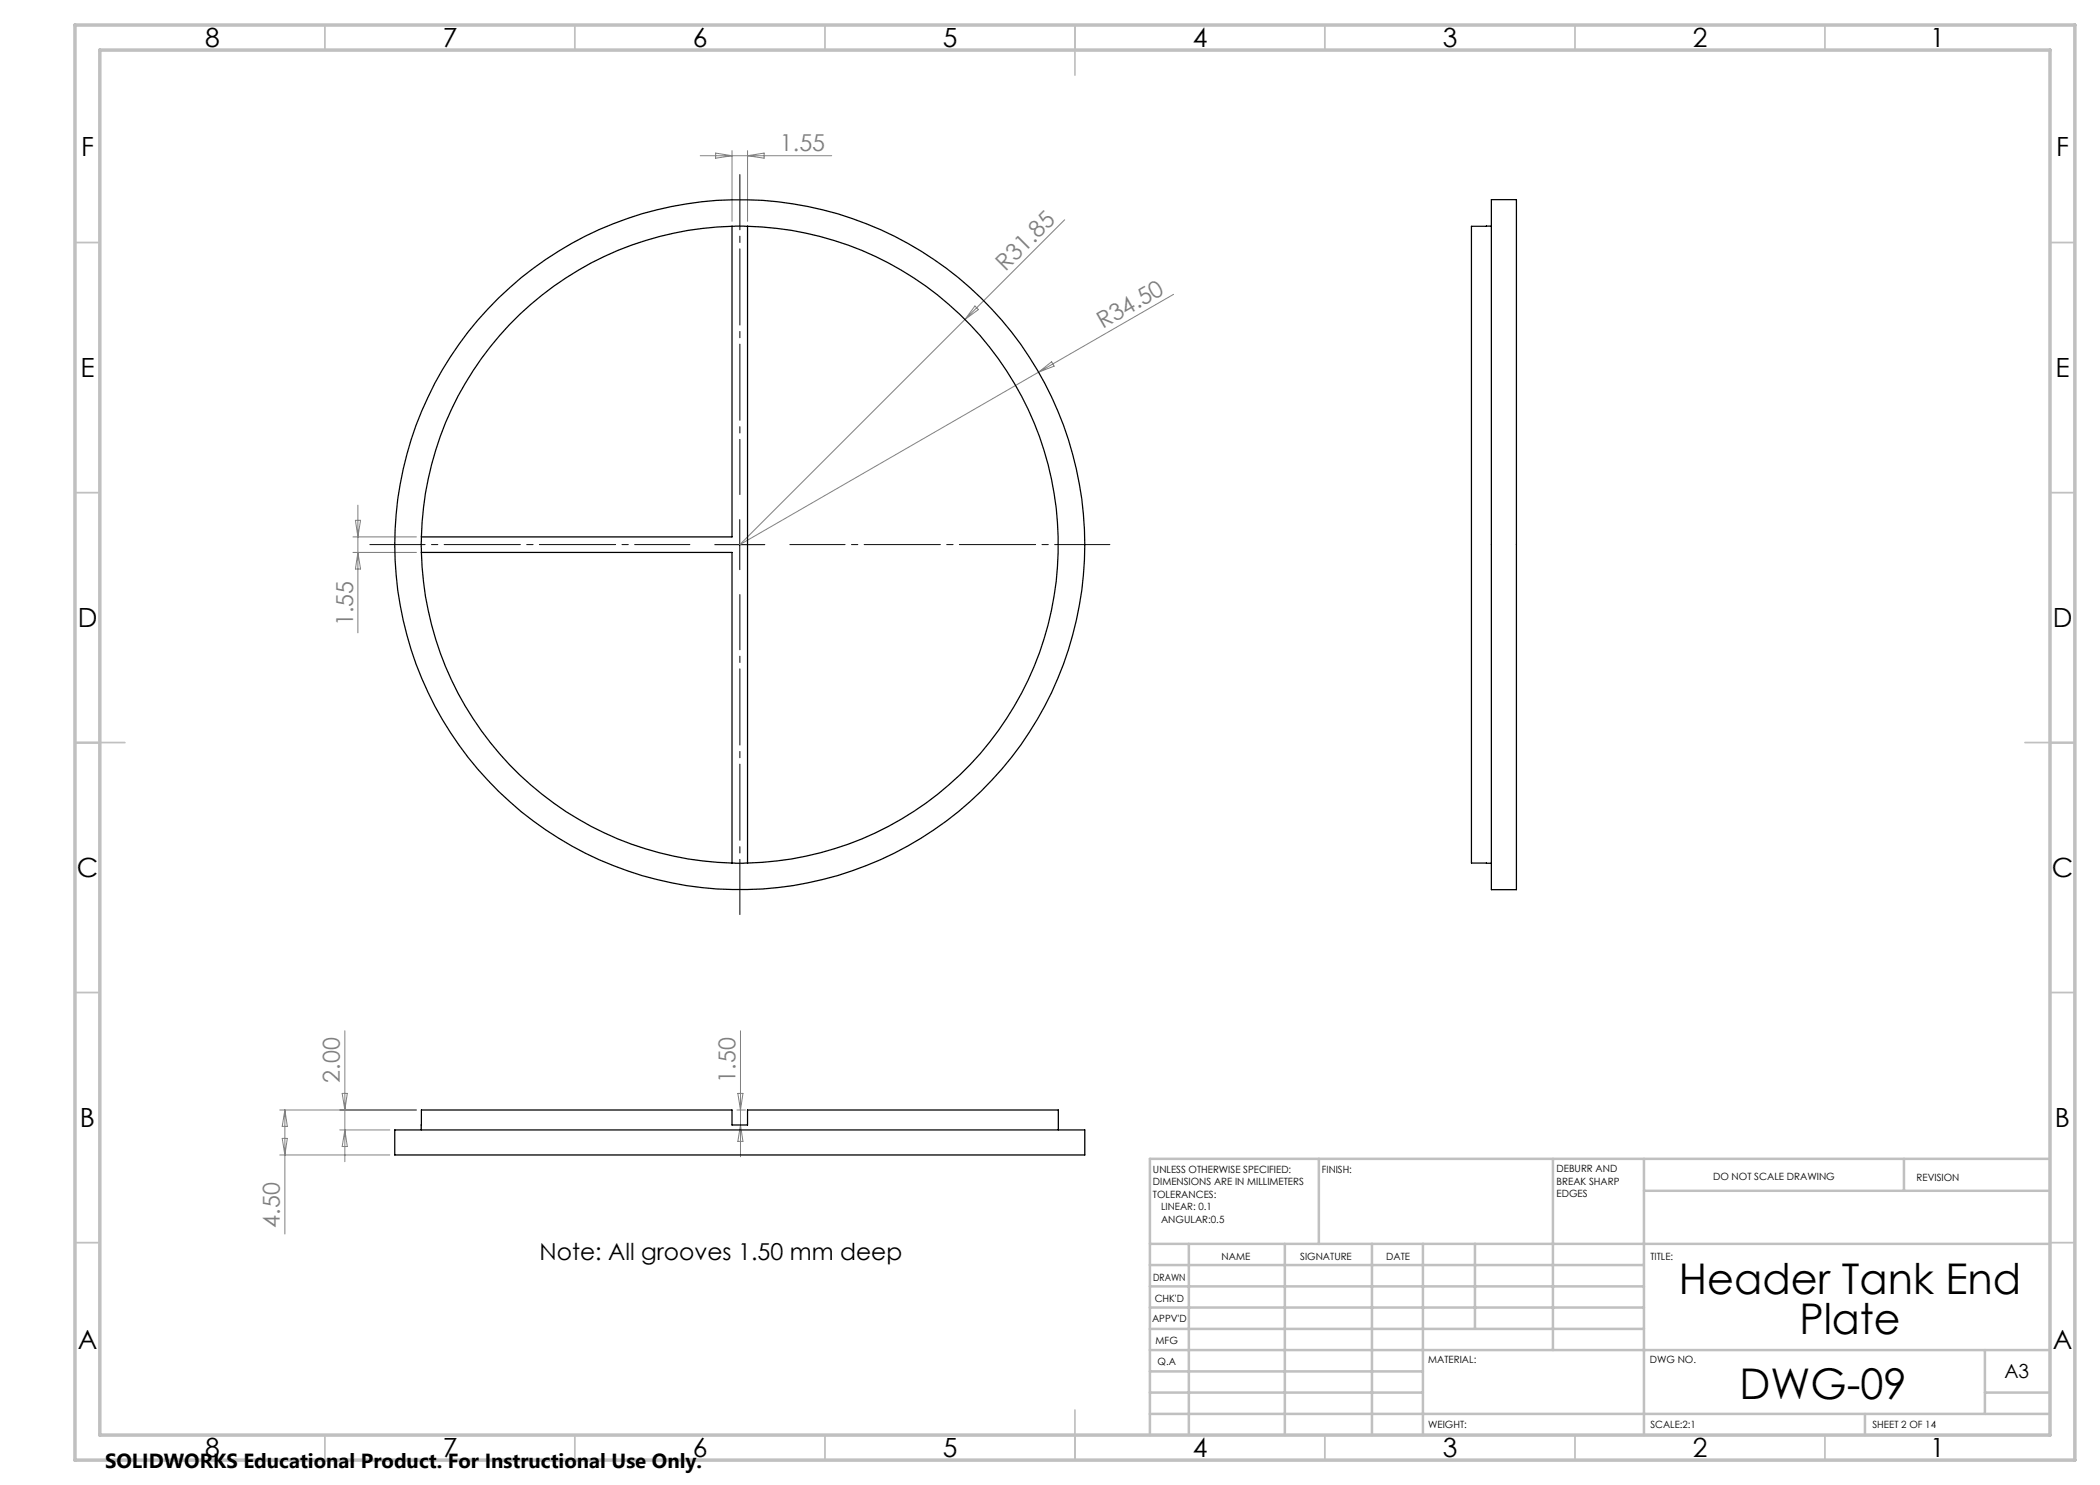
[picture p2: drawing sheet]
<svg xmlns="http://www.w3.org/2000/svg" width="420mm" height="297mm" viewBox="0 0 420 297" stroke-linecap="round" stroke-linejoin="round" font-family="sans-serif">
<path d="M148 98.9v-64M138 108.9h-64M148 118.9v64M158 108.9h64" fill="none" stroke="#000" stroke-width=".2" stroke-dasharray="15.2 1.3 1.3 1.3" stroke-dashoffset="4.2"/>
<path d="M142.9 108.9h10.1M148 103.9v10" fill="none" stroke="#000" stroke-width=".2"/>
<g fill="none" stroke="#c0c0c0" stroke-width=".35">
<path d="M65 5v5M115 5v5M165 5v5M215 5v10M265 5v5M315 5v5M365 5v5M15 48.5h5M410 48.5h5M15 98.5h5M410 98.5h5M15 148.5h10"/>
<path d="M405 148.5h10M15 198.5h5M410 198.5h5M15 248.5h5M410 248.5h5M65 287v5M115 287v5M165 287v5M215 282v10M265 287v5M315 287v5M365 287v5"/>
</g>
<g fill="none" stroke="#c0c0c0" stroke-width=".5">
<path d="M263.8 231.8v17M310.6 231.8v38.2M328.8 231.8v55.2M328.8 238.2h81.2M380.8 231.8v6.4M410 231.8h-180v55.2M230 248.8h180M230 257.3h98.8M230 253h98.8M237.8 248.8v38.2M257 248.8v38.2M274.4 248.8v38.2"/>
<path d="M284.6 248.8v38.2M295 248.8v17M230 265.8h98.8M230 261.5h98.8M230 278.5h54.6M230 274.3h54.6M230 270h180M397 278.5h13M397 270v12.8M230 282.8h180M373 282.8v4.2"/>
</g>
<path d="M15 5h400v287h-400zM20 10h390v277h-390z" fill="none" stroke="#c0c0c0" stroke-width=".7"/>
<g fill="none" stroke="#808080" stroke-width=".2">
<path d="M140.1 31.1h26.2M143.1 30.6l3.3 .5-3.3 .5zM146.4 30.1v14.2M149.5 30.1v14.2M149.5 31.1l3.3-.5v1zM212.9 44l-64.9 64.9 59.7-34.5M234.7 58.9l-27 15.5M195 61.2l.7 .7-2.7 2zM207.7 74.4l2.6-2 .5 .8zM70.6 107.4h12.7M70.6 110.5h12.7M71.1 104.1h1l-.5 3.3z"/>
<path d="M71.6 101v25.6M71.6 110.5l.5 3.3h-1zM68.4 218.7h1.1l-.5 3.3zM69 206.2v26.1M147.6 218.7h1l-.5 3.3zM148.1 206.2v25.1M56 222h27.3M56 231h22M56.4 227.7h1.1l-.5 3.3zM57 222v24.8M57 222l.5 3.3h-1.1zM67.9 226h10.1"/>
<path d="M69 226l.5 3.3h-1.1zM147.4 222h1.7M148.1 225l.5 3.3h-1z"/>
</g>
<g fill="none" stroke="#000" stroke-width=".25">
<path d="M298.3 39.9h5v138h-5zM146.4 45.3a63.7 63.7 0 0 0-62.1 62.1M146.4 45.3h3.1M146.4 45.3v62.1h-62.1M149.5 45.3a63.7 63.7 0 0 1 62.1 63.6 63.7 63.7 0 0 1-62.1 63.7M149.5 45.3v127.3M298.3 45.2l-4 .1v127.3h4M84.3 110.5a63.7 63.7 0 0 0 62.1 62.1M84.3 107.4v3.1M84.3 110.5h62.1v62.1M146.4 172.6h3.1M79 226h138v5h-138z"/>
<path d="M84.2 226l.1-4h62.1v3h3.1v-3h62.2v4"/>
<circle cx="148" cy="108.9" r="69"/>
</g>
<g font-size="8.5">
<text x="335.8" y="258.8">Header Tank End</text>
<text x="359.9" y="266.9">Plate</text>
<text x="347.9" y="279.7">DWG-09</text>
</g>
<g font-size="5.3">
<text x="41" y="9.5">8</text>
<text x="88.5" y="9.5">7</text>
<text x="138.5" y="9.5">6</text>
<text x="188.5" y="9.5">5</text>
<text x="238.5" y="9.5">4</text>
<text x="288.5" y="9.5">3</text>
<text x="338.5" y="9.5">2</text>
<text x="386" y="9.5">1</text>
<text x="16.2" y="31.3">F</text>
<text x="411.2" y="31.3">F</text>
<text x="16.1" y="75.5">E</text>
<text x="411.1" y="75.5">E</text>
<text x="15.5" y="125.5">D</text>
<text x="410.5" y="125.5">D</text>
<text x="15.4" y="175.5">C</text>
<text x="410.4" y="175.5">C</text>
<text x="16" y="225.5">B</text>
<text x="411" y="225.5">B</text>
<text x="15.5" y="269.8">A</text>
<text x="410.5" y="269.8">A</text>
<text x="41" y="291.5">8</text>
<text x="88.5" y="291.5">7</text>
<text x="138.5" y="291.5">6</text>
<text x="188.5" y="291.5">5</text>
<text x="238.5" y="291.5">4</text>
<text x="288.5" y="291.5">3</text>
<text x="338.5" y="291.5">2</text>
<text x="386" y="291.5">1</text>
</g>
<g font-size="4.7" fill="#808080">
<text x="156" y="30.1">1.55</text>
<text x="201.1" y="54.4" transform="rotate(-45 201.1 54.4)">R31.85</text>
<text x="220.6" y="65.8" transform="rotate(-30 220.6 65.8)">R34.50</text>
<text x="70.6" y="125.3" transform="rotate(-90 70.6 125.3)">1.55</text>
<text x="68" y="216.5" transform="rotate(-90 68 216.5)">2.00</text>
<text x="147.1" y="216.5" transform="rotate(-90 147.1 216.5)">1.50</text>
<text x="56" y="245.5" transform="rotate(-90 56 245.5)">4.50</text>
</g>
<text font-size="4.7" x="107.9" y="252.1">Note: All grooves 1.50 mm deep</text>
<text font-size="4.1" x="21" y="293.7">SOLIDWORKS Educational Product. For Instructional Use Only.</text>
<text font-size="3.9" x="400.9" y="275.5">A3</text>
<g font-size="2">
<text x="230.6" y="234.6">UNLESS OTHERWISE SPECIFIED:</text>
<text x="230.6" y="237.1">DIMENSIONS ARE IN MILLIMETERS</text>
<text x="230.6" y="239.6">TOLERANCES:</text>
<text x="264.4" y="234.6">FINISH:</text>
<text x="311.3" y="234.5">DEBURR AND</text>
<text x="311.3" y="237">BREAK SHARP</text>
<text x="311.3" y="239.5">EDGES</text>
<text x="342.6" y="236">DO NOT SCALE DRAWING</text>
<text x="383.3" y="236.2">REVISION</text>
<text x="232.2" y="242.1">LINEAR: 0.1</text>
<text x="232.2" y="244.6">ANGULAR:0.5</text>
<text x="244.3" y="252">NAME</text>
<text x="260" y="251.9">SIGNATURE</text>
<text x="277.2" y="251.9">DATE</text>
<text x="330.1" y="251.9">TITLE:</text>
<text x="230.6" y="256.1">DRAWN</text>
<text x="230.9" y="260.3">CHK'D</text>
<text x="230.4" y="264.4">APPV'D</text>
<text x="231.1" y="268.8">MFG</text>
<text x="231.5" y="273">Q.A</text>
<text x="285.6" y="272.5">MATERIAL:</text>
<text x="330" y="272.5">DWG NO.</text>
<text x="285.6" y="285.5">WEIGHT:</text>
<text x="330.1" y="285.6">SCALE:2:1</text>
<text x="374.5" y="285.6">SHEET 2 OF 14</text>
</g>
</svg>
